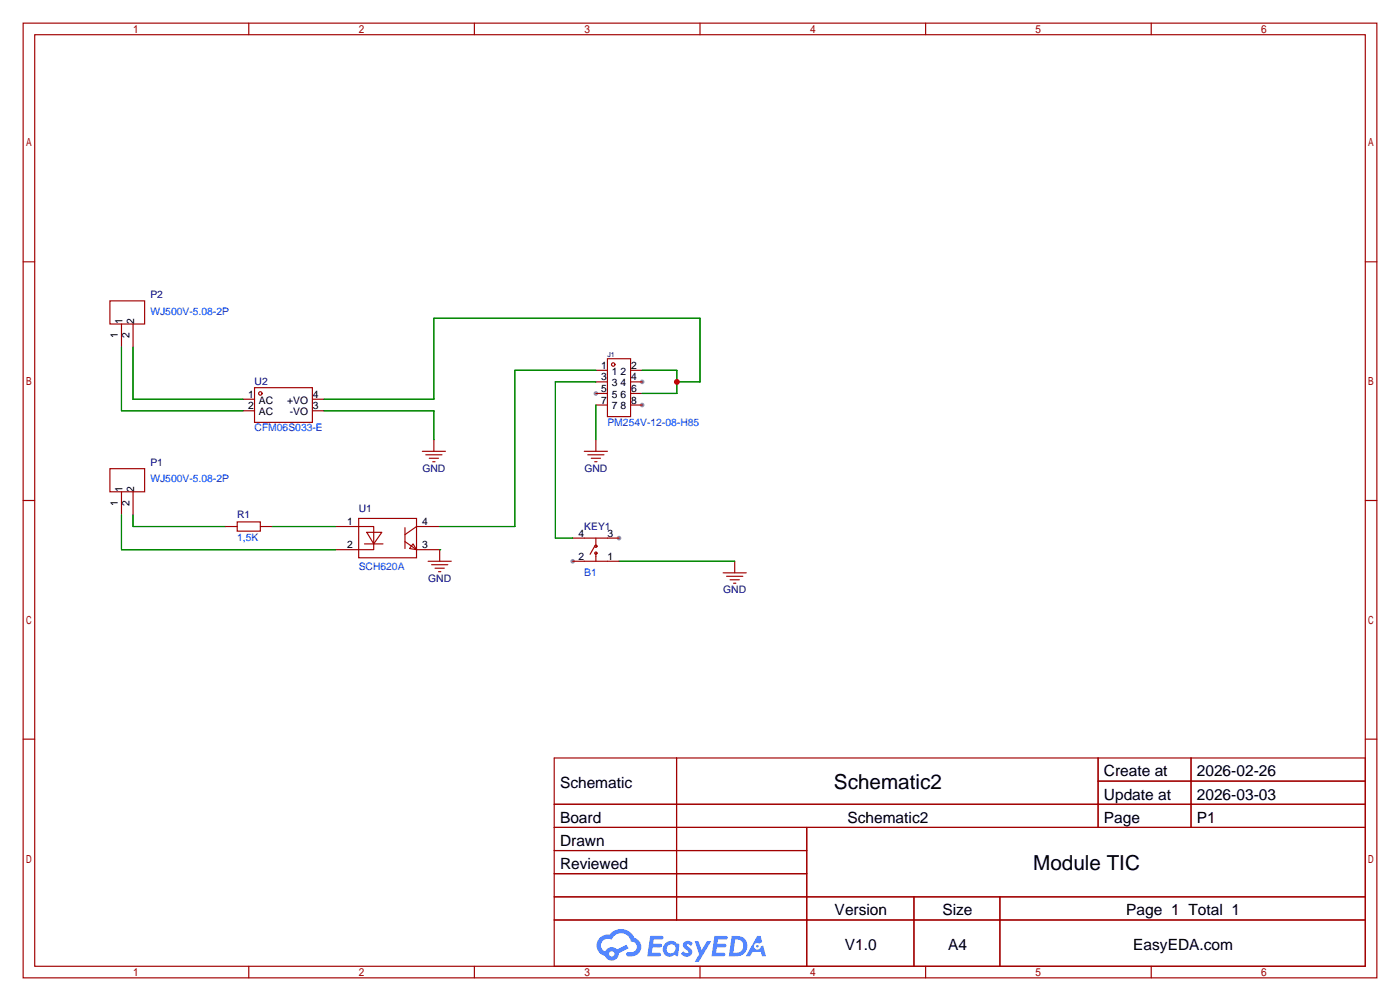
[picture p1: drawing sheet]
<svg xmlns="http://www.w3.org/2000/svg" width="307mm" height="220mm" viewBox="0 0 307 220" stroke-linecap="round" stroke-linejoin="round" font-family="sans-serif">
<g fill="#999">
<circle cx="141" cy="88.9" r=".51"/>
<circle cx="130.8" cy="86.4" r=".51"/>
<circle cx="141" cy="83.8" r=".51"/>
<circle cx="135.9" cy="118.1" r=".51"/>
<circle cx="125.7" cy="123.2" r=".51"/>
</g>
<g fill="none" stroke="#a10000" stroke-width=".25">
<path d="M5.1 5.1h297.2v209.5h-297.2zM7.6 7.6h292.1v204.5h-292.1zM54.6 5.1v2.5M104.1 5.1v2.5M153.7 5.1v2.5M203.2 5.1v2.5M252.7 5.1v2.5M5.1 57.5h2.5M299.7 57.5h2.6M5.1 109.9h2.5M299.7 109.9h2.6M5.1 162.2h2.5"/>
<path d="M121.7 166.4h178v45.7h-178zM121.7 176.5h178M148.5 166.4v35.5M241.1 166.4v15.2M241.1 171.4h58.6M261.5 166.4v15.2M299.7 162.2h2.6M121.7 181.6h178M121.7 186.7h55.4M121.7 196.8h178M121.7 191.8h55.4M177.1 181.6v30.5"/>
<path d="M200.6 196.8v15.3M219.5 196.8v15.3M54.6 212.1v2.5M104.1 212.1v2.5M121.7 201.9h178M153.7 212.1v2.5M203.2 212.1v2.5M252.7 212.1v2.5"/>
</g>
<g fill="#5487ff">
<path d="M150.2 206.8a1.3 1.3 0 0 1 1.9 .3l-.4 .6a.54 .54 0 0 0-.9-.3l.1 .3a1.28 1.28 0 0 1 .8 2 1.53 1.53 0 0 1-2.2-.3l.5-.6 .8 .4a.31 .31 0 0 0 .4-.2 .31 .31 0 0 0-.3-.4 1.12 1.12 0 0 1-.7-1.8z"/>
<path d="M152.5 206.6h.8l.7 2 1.2-2h.9l-2.7 4.5h-.9l1-1.6z"/>
<path d="M142.7 205.4h2.3a.46 .46 0 0 1 .5 .1 .46 .46 0 0 1 .1 .5l-.3 .2h-1.8l-.1 .9h1.6a.4 .4 0 0 1 .4 .5 .4 .4 0 0 1-.5 .3h-1.6l-.2 1.2h1.4a.46 .46 0 0 1 .5 .1 .46 .46 0 0 1 .1 .5l-.4 .2h-2.6z"/>
<path d="M156.8 205.4h2.3a.47 .47 0 0 1 .5 .1 .47 .47 0 0 1 .1 .5l-.3 .2h-1.8l-.1 .9h1.6a.4 .4 0 0 1 .4 .5 .4 .4 0 0 1-.4 .3h-1.7l-.2 1.2h1.4a.46 .46 0 0 1 .5 .1 .46 .46 0 0 1 .1 .5l-.4 .2h-2.6z"/>
<path d="M166.2 205.4h.8l.3 1.4-.6 .3a.75 .75 0 0 0-1.1 .3 .75 .75 0 0 0 .5 1.1 .75 .75 0 0 0 .9-.7l.5-.3 .6 2.4h-.8l-.3-1h-1.8l-.5 1h-1z"/>
<path d="M160.6 205.4l-.6 4.5h1.4a2.27 2.27 0 0 0 2.7-2.3 2.27 2.27 0 0 0-2.7-2.2zM161.4 206.2a1.5 1.5 0 0 1 1.8 1.5 1.5 1.5 0 0 1-1.9 1.4h-.3z"/>
<path d="M146.1 207.1a1.6 1.6 0 0 0-.4 2.2 1.6 1.6 0 0 0 2.3 .2l.8 .4 .3-2.5-.1-.2-.5-.1a1.58 1.58 0 0 0-2.4 0zM146.7 207.6a.98 .98 0 0 1 1.6 .4 .98 .98 0 0 1-1.1 1.3 .94 .94 0 0 1-.9-.7 .94 .94 0 0 1 .4-1z"/>
<path d="M131.7 205.8a2.37 2.37 0 0 0 1.1 4 1.54 1.54 0 0 0 1.8 1 1.54 1.54 0 0 0 1.2-1.6l2.2-1.1-.5-.7-2 1a1.57 1.57 0 0 0-2.7 .5 1.5 1.5 0 0 1-.7-2.1 1.5 1.5 0 0 1 2.2-.5 2.23 2.23 0 0 1 2.3-1.5 2.23 2.23 0 0 1 2 1.9 1.16 1.16 0 0 1 1.2 1.1 1.16 1.16 0 0 1-1.1 1.2h-.7a.47 .47 0 0 0-.5 .4 .47 .47 0 0 0 .4 .5 2.17 2.17 0 0 0 2.5-.9 2.17 2.17 0 0 0-.3-2.7l-.8-.4a3.2 3.2 0 0 0-5.5-.8l-1.1 .1zM133.7 209.4a.6 .6 0 0 1 1.2 0 .6 .6 0 0 1-1.2 0z"/>
<circle cx="166.3" cy="207.7" r=".28"/>
</g>
<g fill="none" stroke="#a10000" stroke-width=".25">
<path d="M24.1 66h7.6v5.1h-7.6zM26.7 71.1v5.1M29.2 71.1v5.1M133.3 78.7h5.1v12.7h-5.1zM53.3 87.6h2.6M53.3 90.2h2.6M55.9 85.1h12.7v7.6h-12.7zM68.6 87.6h2.5M68.6 90.2h2.5M92.7 99.1h5.1M93.5 99.8h3.5M95.2 96.5v2.6"/>
<path d="M128.3 99.1h5M129 99.8h3.6M130.8 81.3h2.5M130.8 88.9h2.5M130.8 83.8h2.5M130.8 86.4h2.5M130.8 96.5v2.6M138.4 81.3h2.6M138.4 88.9h2.6M138.4 83.8h2.6M138.4 86.4h2.6M24.1 102.9h7.6v5h-7.6z"/>
<path d="M26.7 107.9v5.1M29.2 107.9v5.1M49.5 115.6h2.6M52.1 114.6h5v2h-5zM57.1 115.6h2.6M73.7 115.6h8.3v5h-8.3M78.7 113.8h12.7v8.6h-12.7zM80 119.4h4.1M80.5 116.8h3.3l-1.8 2.6zM88.9 118.9l2.5 1.7M88.9 115.8v4.6M90.7 119.4l.7 1.2-1.5-.2z"/>
<path d="M94.2 100.6h2.1M95 101.3h.5M96.5 115.6h-5.1l-2.5 1.7M125.7 118.1h10.2M129.8 100.6h2M130.6 101.3h.5M130.6 119.9l-1.1 1.8M130.8 118.1v1.8M91.4 120.6h5.1v2.6M94 123.2h5.1M94.7 124h3.6M95.5 124.7h2"/>
<path d="M96.3 125.5h.5M125.7 123.2h10.2M130.8 121.4v1.8M158.7 125.7h5.1M159.5 126.5h3.6M160.3 127.3h2M161 128h.5M161.3 123.2v2.5"/>
<circle cx="57.1" cy="86.4" r=".38"/>
<circle cx="134.6" cy="80" r=".38"/>
<circle cx="130.8" cy="119.9" r=".25"/>
<circle cx="130.8" cy="121.4" r=".25"/>
</g>
<g fill="none" stroke="#008700" stroke-width=".25">
<path d="M26.7 76.2v14h26.6M29.2 76.2v11.4h24.1M71.1 90.2h24.1v6.3M130.8 81.3h-17.8v34.3h-16.5M130.8 83.8h-8.9v34.3h3.8M130.8 88.9v7.6M141 81.3h7.6v5.1h-7.6M148.6 83.8h5.1v-14h-58.5v17.8h-24.1M26.7 113v7.6h47M29.2 113v2.6h20.3M59.7 115.6h14M96.5 120.6h.1"/>
<path d="M135.9 123.2h25.4"/>
</g>
<circle cx="148.6" cy="83.8" r=".63" fill="#c00"/>
<g font-size="4.5">
<text x="183.1" y="173.3">Schematic2</text>
<text x="226.8" y="191">Module TIC</text>
</g>
<g font-size="3.4">
<text x="122.9" y="173">Schematic</text>
<text x="242.3" y="170.4">Create at</text>
<text x="262.7" y="170.4">2026-02-26</text>
<text x="242.3" y="175.5">Update at</text>
<text x="262.7" y="175.5">2026-03-03</text>
<text x="122.9" y="180.6">Board</text>
<text x="122.9" y="185.7">Drawn</text>
<text x="186" y="180.6">Schematic2</text>
<text x="242.3" y="180.6">Page</text>
<text x="262.7" y="180.6">P1</text>
<text x="122.9" y="190.8">Reviewed</text>
<text x="183.2" y="200.9">Version</text>
<text x="206.9" y="200.9">Size</text>
<text x="247.3" y="200.9">Page 1 Total 1</text>
<text x="185.5" y="208.5">V1.0</text>
<text x="208.1" y="208.5">A4</text>
<text x="248.8" y="208.5">EasyEDA.com</text>
</g>
<g font-size="2.3" fill="#000080">
<text x="33" y="65.5">P2</text>
<text x="55.9" y="84.5">U2</text>
<text x="33" y="102.3">P1</text>
<text x="92.7" y="103.6">GND</text>
<text x="128.3" y="103.6">GND</text>
<text x="52.1" y="113.8">R1</text>
<text x="78.7" y="112.5">U1</text>
<text x="128.3" y="116.3">KEY1</text>
<text x="94" y="127.7">GND</text>
<text x="158.8" y="130.3">GND</text>
</g>
<g font-size="2.3">
<text x="26.9" y="71.1" transform="rotate(-90 26.9 71.1)">1</text>
<text x="29.4" y="71.1" transform="rotate(-90 29.4 71.1)">2</text>
<text x="25.9" y="74.1" transform="rotate(-90 25.9 74.1)">1</text>
<text x="28.4" y="74.1" transform="rotate(-90 28.4 74.1)">2</text>
<text x="132" y="81">1</text>
<text x="132" y="83.5">3</text>
<text x="134.3" y="82.2">1</text>
<text x="136.2" y="82.2">2</text>
<text x="138.6" y="83.5">4</text>
<text x="138.6" y="81">2</text>
<text x="54.5" y="89.9">2</text>
<text x="54.5" y="87.3">1</text>
<text x="56.8" y="88.6">AC</text>
<text x="63" y="88.6">+VO</text>
<text x="68.7" y="87.3">4</text>
<text x="68.7" y="89.9">3</text>
<text x="132" y="86">5</text>
<text x="132" y="88.6">7</text>
<text x="134.3" y="84.8">3</text>
<text x="134.3" y="87.3">5</text>
<text x="134.3" y="89.9">7</text>
<text x="136.2" y="89.9">8</text>
<text x="136.2" y="87.3">6</text>
<text x="136.2" y="84.8">4</text>
<text x="138.6" y="88.6">8</text>
<text x="138.6" y="86">6</text>
<text x="56.8" y="91.1">AC</text>
<text x="63.6" y="91.1">-VO</text>
<text x="26.9" y="107.9" transform="rotate(-90 26.9 107.9)">1</text>
<text x="29.4" y="107.9" transform="rotate(-90 29.4 107.9)">2</text>
<text x="25.9" y="111" transform="rotate(-90 25.9 111)">1</text>
<text x="28.4" y="111" transform="rotate(-90 28.4 111)">2</text>
<text x="76.2" y="115.2">1</text>
<text x="92.7" y="115.2">4</text>
<text x="127" y="117.8">4</text>
<text x="133.3" y="117.8">3</text>
<text x="76.2" y="120.2">2</text>
<text x="92.7" y="120.2">3</text>
<text x="127" y="122.9">2</text>
<text x="133.3" y="122.9">1</text>
</g>
<g font-size="2.3" fill="#00f">
<text x="33" y="69.1">WJ500V-5.08-2P</text>
<text x="55.9" y="94.7">CFM06S033-E</text>
<text x="133.3" y="93.4">PM254V-12-08-H85</text>
<text x="33" y="105.9">WJ500V-5.08-2P</text>
<text x="52.1" y="118.8">1,5K</text>
<text x="78.7" y="125.2">SCH620A</text>
<text x="128.3" y="126.5">B1</text>
</g>
<text font-size="1.5" fill="#000080" x="133.3" y="78.4">J1</text>
</svg>
